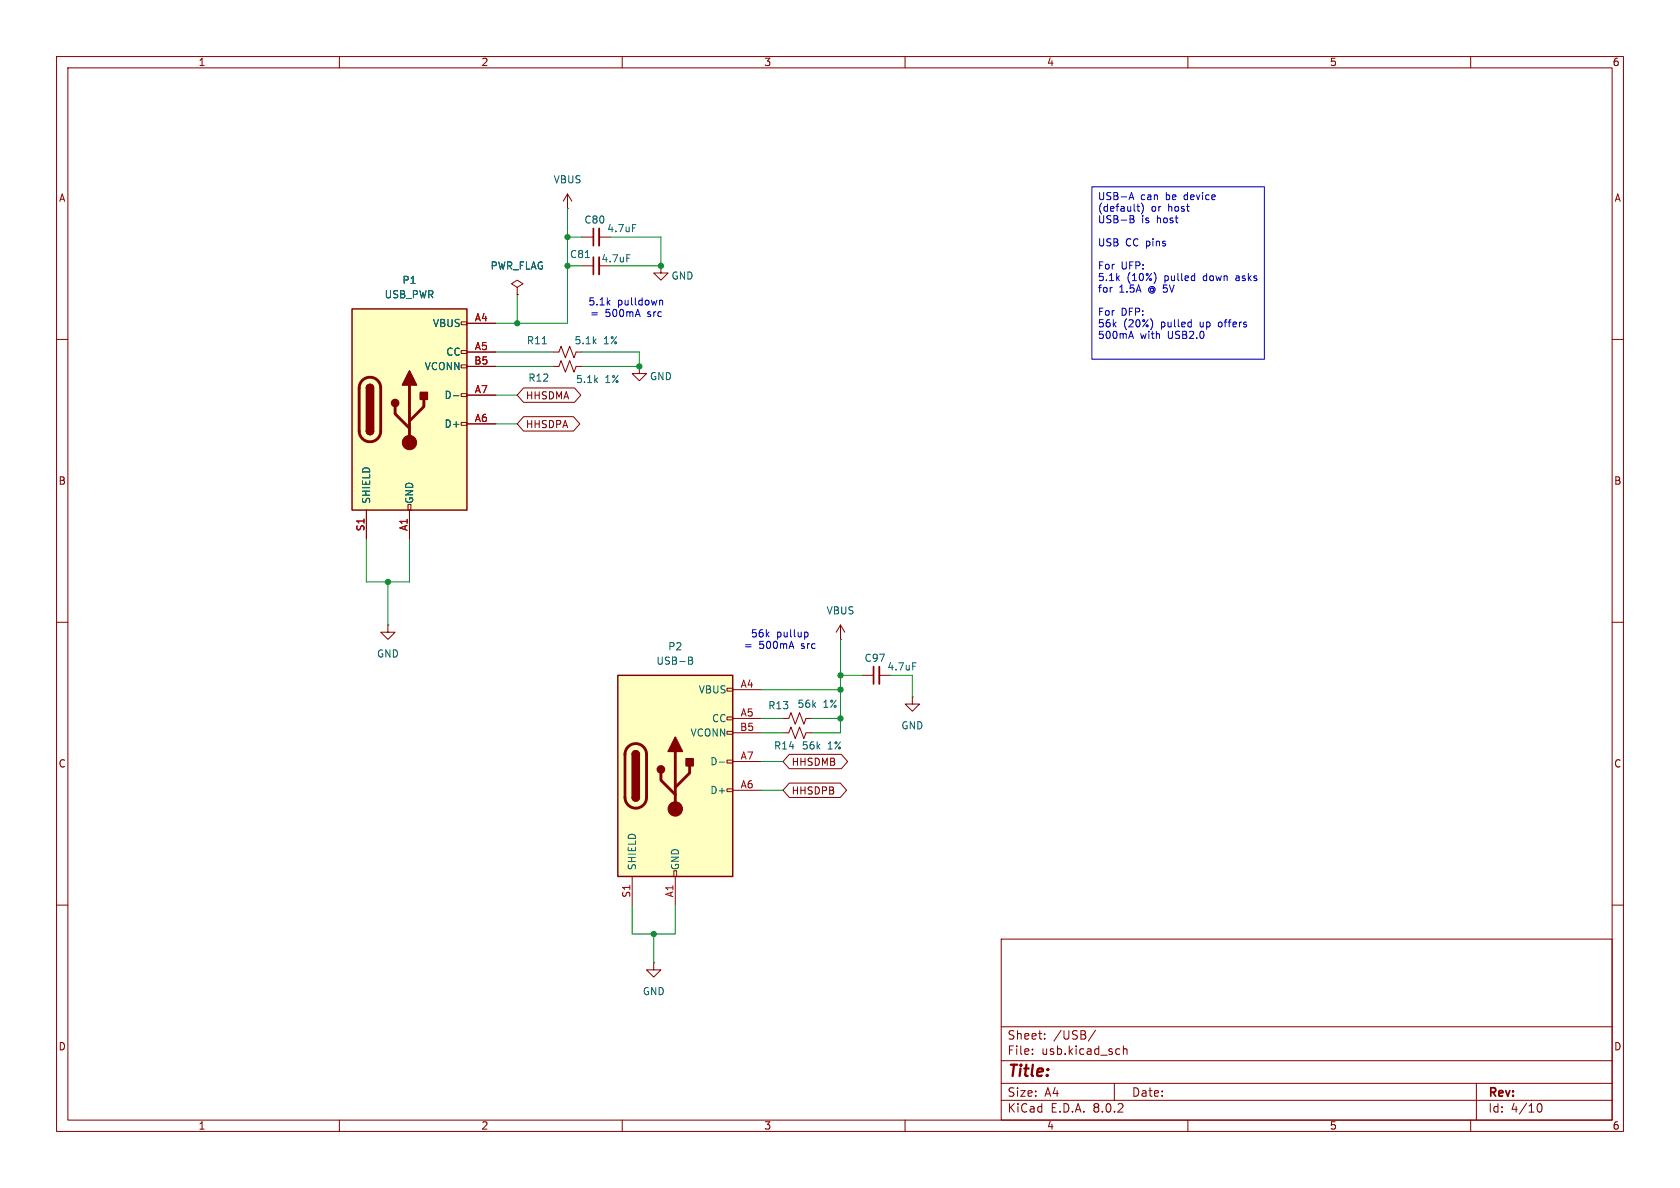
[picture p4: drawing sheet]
(kicad_sch
 (version 20231120)
 (generator "eeschema")
 (generator_version "8.0")
 (paper "A4")
 (lib_symbols
  (symbol "Connector:USB_C_Plug_USB2.0"
   (pin_names
    (offset 1.016)) (exclude_from_sim no) (in_bom yes) (on_board yes)
   (property "Reference" "P" (at -10.16 19.05 0) (effects (font (size 1.27 1.27)) (justify left)))
   (property "Value" "USB_C_Plug_USB2.0" (at 12.7 19.05 0) (effects (font (size 1.27 1.27)) (justify right)))
   (property "Footprint" "" (at 3.81 0 0) (effects (font (size 1.27 1.27)) (hide yes)))
   (property "Datasheet" "https://www.usb.org/sites/default/files/documents/usb_type-c.zip" (at 3.81 0 0) (effects (font (size 1.27 1.27)) (hide yes)))
   (property "Description" "USB 2.0-only Type-C Plug connector" (at 0 0 0) (effects (font (size 1.27 1.27)) (hide yes)))
   (symbol "USB_C_Plug_USB2.0_0_0"
    (rectangle (start -0.254 -17.78) (end 0.254 -16.764) (stroke (width 0) (type default)) (fill (type none)))
    (rectangle (start 10.16 -2.286) (end 9.144 -2.794) (stroke (width 0) (type default)) (fill (type none)))
    (rectangle (start 10.16 2.794) (end 9.144 2.286) (stroke (width 0) (type default)) (fill (type none)))
    (rectangle (start 10.16 7.874) (end 9.144 7.366) (stroke (width 0) (type default)) (fill (type none)))
    (rectangle (start 10.16 10.414) (end 9.144 9.906) (stroke (width 0) (type default)) (fill (type none)))
    (rectangle (start 10.16 15.494) (end 9.144 14.986) (stroke (width 0) (type default)) (fill (type none))))
   (symbol "USB_C_Plug_USB2.0_0_1"
    (rectangle (start -10.16 17.78) (end 10.16 -17.78) (stroke (width 0.254) (type default)) (fill (type background)))
    (arc (start -8.89 -3.81) (mid -6.985 -5.7067) (end -5.08 -3.81) (stroke (width 0.508) (type default)) (fill (type none)))
    (arc (start -7.62 -3.81) (mid -6.985 -4.4423) (end -6.35 -3.81) (stroke (width 0.254) (type default)) (fill (type none)))
    (arc (start -7.62 -3.81) (mid -6.985 -4.4423) (end -6.35 -3.81) (stroke (width 0.254) (type default)) (fill (type outline)))
    (rectangle (start -7.62 -3.81) (end -6.35 3.81) (stroke (width 0.254) (type default)) (fill (type outline)))
    (arc (start -6.35 3.81) (mid -6.985 4.4423) (end -7.62 3.81) (stroke (width 0.254) (type default)) (fill (type none)))
    (arc (start -6.35 3.81) (mid -6.985 4.4423) (end -7.62 3.81) (stroke (width 0.254) (type default)) (fill (type outline)))
    (arc (start -5.08 3.81) (mid -6.985 5.7067) (end -8.89 3.81) (stroke (width 0.508) (type default)) (fill (type none)))
    (circle (center -2.54 1.143) (radius 0.635) (stroke (width 0.254) (type default)) (fill (type outline)))
    (circle (center 0 -5.842) (radius 1.27) (stroke (width 0) (type default)) (fill (type outline)))
    (polyline (pts (xy -8.89 -3.81) (xy -8.89 3.81)) (stroke (width 0.508) (type default)) (fill (type none)))
    (polyline (pts (xy -5.08 3.81) (xy -5.08 -3.81)) (stroke (width 0.508) (type default)) (fill (type none)))
    (polyline (pts (xy 0 -5.842) (xy 0 4.318)) (stroke (width 0.508) (type default)) (fill (type none)))
    (polyline (pts (xy 0 -3.302) (xy -2.54 -0.762) (xy -2.54 0.508)) (stroke (width 0.508) (type default)) (fill (type none)))
    (polyline (pts (xy 0 -2.032) (xy 2.54 0.508) (xy 2.54 1.778)) (stroke (width 0.508) (type default)) (fill (type none)))
    (polyline (pts (xy -1.27 4.318) (xy 0 6.858) (xy 1.27 4.318) (xy -1.27 4.318)) (stroke (width 0.254) (type default)) (fill (type outline)))
    (rectangle (start 1.905 1.778) (end 3.175 3.048) (stroke (width 0.254) (type default)) (fill (type outline))))
   (symbol "USB_C_Plug_USB2.0_1_1"
    (pin passive line (at 0 -22.86 90) (length 5.08) (name "GND" (effects (font (size 1.27 1.27)))) (number "A1" (effects (font (size 1.27 1.27)))))
    (pin passive line (at 0 -22.86 90) (length 5.08) hide (name "GND" (effects (font (size 1.27 1.27)))) (number "A12" (effects (font (size 1.27 1.27)))))
    (pin passive line (at 15.24 15.24 180) (length 5.08) (name "VBUS" (effects (font (size 1.27 1.27)))) (number "A4" (effects (font (size 1.27 1.27)))))
    (pin bidirectional line (at 15.24 10.16 180) (length 5.08) (name "CC" (effects (font (size 1.27 1.27)))) (number "A5" (effects (font (size 1.27 1.27)))))
    (pin bidirectional line (at 15.24 -2.54 180) (length 5.08) (name "D+" (effects (font (size 1.27 1.27)))) (number "A6" (effects (font (size 1.27 1.27)))))
    (pin bidirectional line (at 15.24 2.54 180) (length 5.08) (name "D-" (effects (font (size 1.27 1.27)))) (number "A7" (effects (font (size 1.27 1.27)))))
    (pin passive line (at 15.24 15.24 180) (length 5.08) hide (name "VBUS" (effects (font (size 1.27 1.27)))) (number "A9" (effects (font (size 1.27 1.27)))))
    (pin passive line (at 0 -22.86 90) (length 5.08) hide (name "GND" (effects (font (size 1.27 1.27)))) (number "B1" (effects (font (size 1.27 1.27)))))
    (pin passive line (at 0 -22.86 90) (length 5.08) hide (name "GND" (effects (font (size 1.27 1.27)))) (number "B12" (effects (font (size 1.27 1.27)))))
    (pin passive line (at 15.24 15.24 180) (length 5.08) hide (name "VBUS" (effects (font (size 1.27 1.27)))) (number "B4" (effects (font (size 1.27 1.27)))))
    (pin bidirectional line (at 15.24 7.62 180) (length 5.08) (name "VCONN" (effects (font (size 1.27 1.27)))) (number "B5" (effects (font (size 1.27 1.27)))))
    (pin passive line (at 15.24 15.24 180) (length 5.08) hide (name "VBUS" (effects (font (size 1.27 1.27)))) (number "B9" (effects (font (size 1.27 1.27)))))
    (pin passive line (at -7.62 -22.86 90) (length 5.08) (name "SHIELD" (effects (font (size 1.27 1.27)))) (number "S1" (effects (font (size 1.27 1.27)))))))
  (symbol "Device:C_Small"
   (pin_numbers hide)
   (pin_names
    (offset 0.254) hide) (exclude_from_sim no) (in_bom yes) (on_board yes)
   (property "Reference" "C" (at 0.254 1.778 0) (effects (font (size 1.27 1.27)) (justify left)))
   (property "Value" "C_Small" (at 0.254 -2.032 0) (effects (font (size 1.27 1.27)) (justify left)))
   (property "Footprint" "" (at 0 0 0) (effects (font (size 1.27 1.27)) (hide yes)))
   (property "Datasheet" "~" (at 0 0 0) (effects (font (size 1.27 1.27)) (hide yes)))
   (property "Description" "Unpolarized capacitor, small symbol" (at 0 0 0) (effects (font (size 1.27 1.27)) (hide yes)))
   (symbol "C_Small_0_1"
    (polyline (pts (xy -1.524 -0.508) (xy 1.524 -0.508)) (stroke (width 0.3302) (type default)) (fill (type none)))
    (polyline (pts (xy -1.524 0.508) (xy 1.524 0.508)) (stroke (width 0.3048) (type default)) (fill (type none))))
   (symbol "C_Small_1_1"
    (pin passive line (at 0 2.54 270) (length 2.032) (name "~" (effects (font (size 1.27 1.27)))) (number "1" (effects (font (size 1.27 1.27)))))
    (pin passive line (at 0 -2.54 90) (length 2.032) (name "~" (effects (font (size 1.27 1.27)))) (number "2" (effects (font (size 1.27 1.27)))))))
  (symbol "Device:R_Small_US"
   (pin_numbers hide)
   (pin_names
    (offset 0.254) hide) (exclude_from_sim no) (in_bom yes) (on_board yes)
   (property "Reference" "R" (at 0.762 0.508 0) (effects (font (size 1.27 1.27)) (justify left)))
   (property "Value" "R_Small_US" (at 0.762 -1.016 0) (effects (font (size 1.27 1.27)) (justify left)))
   (property "Footprint" "" (at 0 0 0) (effects (font (size 1.27 1.27)) (hide yes)))
   (property "Datasheet" "~" (at 0 0 0) (effects (font (size 1.27 1.27)) (hide yes)))
   (property "Description" "Resistor, small US symbol" (at 0 0 0) (effects (font (size 1.27 1.27)) (hide yes)))
   (symbol "R_Small_US_1_1"
    (polyline (pts (xy 0 0) (xy 1.016 -0.381) (xy 0 -0.762) (xy -1.016 -1.143) (xy 0 -1.524)) (stroke (width 0) (type default)) (fill (type none)))
    (polyline (pts (xy 0 1.524) (xy 1.016 1.143) (xy 0 0.762) (xy -1.016 0.381) (xy 0 0)) (stroke (width 0) (type default)) (fill (type none)))
    (pin passive line (at 0 2.54 270) (length 1.016) (name "~" (effects (font (size 1.27 1.27)))) (number "1" (effects (font (size 1.27 1.27)))))
    (pin passive line (at 0 -2.54 90) (length 1.016) (name "~" (effects (font (size 1.27 1.27)))) (number "2" (effects (font (size 1.27 1.27)))))))
  (symbol "power:GND"
   (power)
   (pin_numbers hide)
   (pin_names
    (offset 0) hide) (exclude_from_sim no) (in_bom yes) (on_board yes)
   (property "Reference" "#PWR" (at 0 -6.35 0) (effects (font (size 1.27 1.27)) (hide yes)))
   (property "Value" "GND" (at 0 -3.81 0) (effects (font (size 1.27 1.27))))
   (property "Footprint" "" (at 0 0 0) (effects (font (size 1.27 1.27)) (hide yes)))
   (property "Datasheet" "" (at 0 0 0) (effects (font (size 1.27 1.27)) (hide yes)))
   (property "Description" "Power symbol creates a global label with name \"GND\" , ground" (at 0 0 0) (effects (font (size 1.27 1.27)) (hide yes)))
   (symbol "GND_0_1"
    (polyline (pts (xy 0 0) (xy 0 -1.27) (xy 1.27 -1.27) (xy 0 -2.54) (xy -1.27 -1.27) (xy 0 -1.27)) (stroke (width 0) (type default)) (fill (type none))))
   (symbol "GND_1_1"
    (pin power_in line (at 0 0 270) (length 0) (name "~" (effects (font (size 1.27 1.27)))) (number "1" (effects (font (size 1.27 1.27)))))))
  (symbol "power:PWR_FLAG"
   (power)
   (pin_numbers hide)
   (pin_names
    (offset 0) hide) (exclude_from_sim no) (in_bom yes) (on_board yes)
   (property "Reference" "#FLG" (at 0 1.905 0) (effects (font (size 1.27 1.27)) (hide yes)))
   (property "Value" "PWR_FLAG" (at 0 3.81 0) (effects (font (size 1.27 1.27))))
   (property "Footprint" "" (at 0 0 0) (effects (font (size 1.27 1.27)) (hide yes)))
   (property "Datasheet" "~" (at 0 0 0) (effects (font (size 1.27 1.27)) (hide yes)))
   (property "Description" "Special symbol for telling ERC where power comes from" (at 0 0 0) (effects (font (size 1.27 1.27)) (hide yes)))
   (symbol "PWR_FLAG_0_0"
    (pin power_out line (at 0 0 90) (length 0) (name "~" (effects (font (size 1.27 1.27)))) (number "1" (effects (font (size 1.27 1.27))))))
   (symbol "PWR_FLAG_0_1"
    (polyline (pts (xy 0 0) (xy 0 1.27) (xy -1.016 1.905) (xy 0 2.54) (xy 1.016 1.905) (xy 0 1.27)) (stroke (width 0) (type default)) (fill (type none)))))
  (symbol "power:VBUS"
   (power)
   (pin_numbers hide)
   (pin_names
    (offset 0) hide) (exclude_from_sim no) (in_bom yes) (on_board yes)
   (property "Reference" "#PWR" (at 0 -3.81 0) (effects (font (size 1.27 1.27)) (hide yes)))
   (property "Value" "VBUS" (at 0 3.556 0) (effects (font (size 1.27 1.27))))
   (property "Footprint" "" (at 0 0 0) (effects (font (size 1.27 1.27)) (hide yes)))
   (property "Datasheet" "" (at 0 0 0) (effects (font (size 1.27 1.27)) (hide yes)))
   (property "Description" "Power symbol creates a global label with name \"VBUS\"" (at 0 0 0) (effects (font (size 1.27 1.27)) (hide yes)))
   (symbol "VBUS_0_1"
    (polyline (pts (xy -0.762 1.27) (xy 0 2.54)) (stroke (width 0) (type default)) (fill (type none)))
    (polyline (pts (xy 0 0) (xy 0 2.54)) (stroke (width 0) (type default)) (fill (type none)))
    (polyline (pts (xy 0 2.54) (xy 0.762 1.27)) (stroke (width 0) (type default)) (fill (type none))))
   (symbol "VBUS_1_1"
    (pin power_in line (at 0 0 90) (length 0) (name "~" (effects (font (size 1.27 1.27)))) (number "1" (effects (font (size 1.27 1.27))))))))
 (junction
  (at 115.57 165.1)
  (diameter 0)
  (color 0 0 0 0))
 (junction
  (at 91.44 57.15)
  (diameter 0)
  (color 0 0 0 0))
 (junction
  (at 100.33 41.91)
  (diameter 0)
  (color 0 0 0 0))
 (junction
  (at 148.59 127)
  (diameter 0)
  (color 0 0 0 0))
 (junction
  (at 113.03 64.77)
  (diameter 0)
  (color 0 0 0 0))
 (junction
  (at 100.33 46.99)
  (diameter 0)
  (color 0 0 0 0))
 (junction
  (at 68.58 102.87)
  (diameter 0)
  (color 0 0 0 0))
 (junction
  (at 148.59 119.38)
  (diameter 0)
  (color 0 0 0 0))
 (junction
  (at 116.84 46.99)
  (diameter 0)
  (color 0 0 0 0))
 (junction
  (at 148.59 121.92)
  (diameter 0)
  (color 0 0 0 0))
 (wire
  (pts (xy 87.63 64.77) (xy 97.79 64.77))
  (stroke (width 0) (type default)))
 (wire
  (pts (xy 143.51 129.54) (xy 148.59 129.54))
  (stroke (width 0) (type default)))
 (wire
  (pts (xy 143.51 127) (xy 148.59 127))
  (stroke (width 0) (type default)))
 (wire
  (pts (xy 148.59 119.38) (xy 152.4 119.38))
  (stroke (width 0) (type default)))
 (wire
  (pts (xy 161.29 119.38) (xy 161.29 123.19))
  (stroke (width 0) (type default)))
 (wire
  (pts (xy 100.33 41.91) (xy 100.33 36.83))
  (stroke (width 0) (type default)))
 (wire
  (pts (xy 102.87 62.23) (xy 113.03 62.23))
  (stroke (width 0) (type default)))
 (wire
  (pts (xy 102.87 64.77) (xy 113.03 64.77))
  (stroke (width 0) (type default)))
 (wire
  (pts (xy 87.63 62.23) (xy 97.79 62.23))
  (stroke (width 0) (type default)))
 (wire
  (pts (xy 91.44 57.15) (xy 100.33 57.15))
  (stroke (width 0) (type default)))
 (wire
  (pts (xy 111.76 165.1) (xy 115.57 165.1))
  (stroke (width 0) (type default)))
 (wire
  (pts (xy 64.77 102.87) (xy 68.58 102.87))
  (stroke (width 0) (type default)))
 (wire
  (pts (xy 148.59 129.54) (xy 148.59 127))
  (stroke (width 0) (type default)))
 (wire
  (pts (xy 68.58 102.87) (xy 68.58 110.49))
  (stroke (width 0) (type default)))
 (wire
  (pts (xy 87.63 57.15) (xy 91.44 57.15))
  (stroke (width 0) (type default)))
 (wire
  (pts (xy 64.77 95.25) (xy 64.77 102.87))
  (stroke (width 0) (type default)))
 (wire
  (pts (xy 113.03 62.23) (xy 113.03 64.77))
  (stroke (width 0) (type default)))
 (wire
  (pts (xy 107.95 46.99) (xy 116.84 46.99))
  (stroke (width 0) (type default)))
 (wire
  (pts (xy 148.59 127) (xy 148.59 121.92))
  (stroke (width 0) (type default)))
 (wire
  (pts (xy 100.33 57.15) (xy 100.33 46.99))
  (stroke (width 0) (type default)))
 (wire
  (pts (xy 115.57 165.1) (xy 119.38 165.1))
  (stroke (width 0) (type default)))
 (wire
  (pts (xy 148.59 113.03) (xy 148.59 119.38))
  (stroke (width 0) (type default)))
 (wire
  (pts (xy 157.48 119.38) (xy 161.29 119.38))
  (stroke (width 0) (type default)))
 (wire
  (pts (xy 119.38 165.1) (xy 119.38 160.02))
  (stroke (width 0) (type default)))
 (wire
  (pts (xy 148.59 121.92) (xy 134.62 121.92))
  (stroke (width 0) (type default)))
 (wire
  (pts (xy 72.39 95.25) (xy 72.39 102.87))
  (stroke (width 0) (type default)))
 (wire
  (pts (xy 134.62 134.62) (xy 138.43 134.62))
  (stroke (width 0) (type default)))
 (wire
  (pts (xy 134.62 127) (xy 138.43 127))
  (stroke (width 0) (type default)))
 (wire
  (pts (xy 107.95 41.91) (xy 116.84 41.91))
  (stroke (width 0) (type default)))
 (wire
  (pts (xy 115.57 165.1) (xy 115.57 170.18))
  (stroke (width 0) (type default)))
 (wire
  (pts (xy 68.58 102.87) (xy 72.39 102.87))
  (stroke (width 0) (type default)))
 (wire
  (pts (xy 87.63 69.85) (xy 91.44 69.85))
  (stroke (width 0) (type default)))
 (wire
  (pts (xy 134.62 129.54) (xy 138.43 129.54))
  (stroke (width 0) (type default)))
 (wire
  (pts (xy 148.59 119.38) (xy 148.59 121.92))
  (stroke (width 0) (type default)))
 (wire
  (pts (xy 100.33 41.91) (xy 102.87 41.91))
  (stroke (width 0) (type default)))
 (wire
  (pts (xy 116.84 41.91) (xy 116.84 46.99))
  (stroke (width 0) (type default)))
 (wire
  (pts (xy 91.44 52.07) (xy 91.44 57.15))
  (stroke (width 0) (type default)))
 (wire
  (pts (xy 134.62 139.7) (xy 138.43 139.7))
  (stroke (width 0) (type default)))
 (wire
  (pts (xy 87.63 74.93) (xy 91.44 74.93))
  (stroke (width 0) (type default)))
 (wire
  (pts (xy 100.33 46.99) (xy 100.33 41.91))
  (stroke (width 0) (type default)))
 (wire
  (pts (xy 111.76 160.02) (xy 111.76 165.1))
  (stroke (width 0) (type default)))
 (wire
  (pts (xy 100.33 46.99) (xy 102.87 46.99))
  (stroke (width 0) (type default)))
 (text_box "USB-A can be device (default) or host\nUSB-B is host\n\nUSB CC pins\n\nFor UFP:\n5.1k (10%) pulled down asks for 1.5A @ 5V\n\nFor DFP:\n56k (20%) pulled up offers 500mA with USB2.0"
  (exclude_from_sim no)
  (at 193.04 33.02 0)
  (size 30.48 30.48)
  (stroke (width 0) (type default))
  (fill (type none))
  (effects (font (size 1.27 1.27)) (justify left top)))
 (text "56k pullup\n= 500mA src"
  (exclude_from_sim no)
  (at 137.922 113.284 0)
  (effects (font (size 1.27 1.27))))
 (text "5.1k pulldown\n= 500mA src"
  (exclude_from_sim no)
  (at 110.744 54.61 0)
  (effects (font (size 1.27 1.27))))
 (global_label "HHSDPB"
  (shape bidirectional)
  (at 138.43 139.7 0)
  (effects (font (size 1.27 1.27)) (justify left))
  (property "Intersheetrefs" "${INTERSHEET_REFS}" (at 138.43 139.7 0) (effects (font (size 1.27 1.27)) (hide yes))))
 (global_label "HHSDMB"
  (shape bidirectional)
  (at 138.43 134.62 0)
  (effects (font (size 1.27 1.27)) (justify left))
  (property "Intersheetrefs" "${INTERSHEET_REFS}" (at 138.43 134.62 0) (effects (font (size 1.27 1.27)) (hide yes))))
 (global_label "HHSDPA"
  (shape bidirectional)
  (at 91.44 74.93 0)
  (effects (font (size 1.27 1.27)) (justify left))
  (property "Intersheetrefs" "${INTERSHEET_REFS}" (at 91.44 74.93 0) (effects (font (size 1.27 1.27)) (hide yes))))
 (global_label "HHSDMA"
  (shape bidirectional)
  (at 91.44 69.85 0)
  (effects (font (size 1.27 1.27)) (justify left))
  (property "Intersheetrefs" "${INTERSHEET_REFS}" (at 91.44 69.85 0) (effects (font (size 1.27 1.27)) (hide yes))))
 (symbol
  (lib_id "Connector:USB_C_Plug_USB2.0")
  (at 72.39 72.39 0)
  (unit 1)
  (exclude_from_sim no)
  (in_bom yes)
  (on_board yes)
  (dnp no)
  (fields_autoplaced yes)
  (property "Reference" "P1" (at 72.39 49.53 0) (effects (font (size 1.27 1.27))))
  (property "Value" "USB_PWR" (at 72.39 52.07 0) (effects (font (size 1.27 1.27))))
  (property "Footprint" "Connector_USB:USB_C_Receptacle_GCT_USB4105-xx-A_16P_TopMnt_Horizontal" (at 76.2 72.39 0) (effects (font (size 1.27 1.27)) (hide yes)))
  (property "Datasheet" "https://www.usb.org/sites/default/files/documents/usb_type-c.zip" (at 76.2 72.39 0) (effects (font (size 1.27 1.27)) (hide yes)))
  (property "Description" "USB 2.0-only Type-C Plug connector" (at 72.39 72.39 0) (effects (font (size 1.27 1.27)) (hide yes)))
  (pin "A12")
  (pin "A4")
  (pin "A5")
  (pin "A6")
  (pin "A7")
  (pin "A9")
  (pin "B1")
  (pin "B12")
  (pin "B4")
  (pin "B5")
  (pin "B9")
  (pin "S1")
  (pin "A1"))
 (symbol
  (lib_id "power:GND")
  (at 115.57 170.18 0)
  (unit 1)
  (exclude_from_sim no)
  (in_bom yes)
  (on_board yes)
  (dnp no)
  (fields_autoplaced yes)
  (property "Reference" "#PWR04" (at 115.57 176.53 0) (effects (font (size 1.27 1.27)) (hide yes)))
  (property "Value" "GND" (at 115.57 175.26 0) (effects (font (size 1.27 1.27))))
  (property "Footprint" "" (at 115.57 170.18 0) (effects (font (size 1.27 1.27)) (hide yes)))
  (property "Datasheet" "" (at 115.57 170.18 0) (effects (font (size 1.27 1.27)) (hide yes)))
  (property "Description" "Power symbol creates a global label with name \"GND\" , ground" (at 115.57 170.18 0) (effects (font (size 1.27 1.27)) (hide yes)))
  (pin "1"))
 (symbol
  (lib_id "Device:R_Small_US")
  (at 100.33 62.23 270)
  (unit 1)
  (exclude_from_sim no)
  (in_bom yes)
  (on_board yes)
  (dnp no)
  (property "Reference" "R11" (at 94.996 60.198 90) (effects (font (size 1.27 1.27))))
  (property "Value" "5.1k 1%" (at 105.41 60.198 90) (effects (font (size 1.27 1.27))))
  (property "Footprint" "Resistor_SMD:R_0603_1608Metric" (at 100.33 62.23 0) (effects (font (size 1.27 1.27)) (hide yes)))
  (property "Datasheet" "" (at 100.33 62.23 0) (effects (font (size 1.27 1.27)) (hide yes)))
  (property "Description" "" (at 100.33 62.23 0) (effects (font (size 1.27 1.27)) (hide yes)))
  (pin "2")
  (pin "1"))
 (symbol
  (lib_id "Device:R_Small_US")
  (at 100.33 64.77 270)
  (unit 1)
  (exclude_from_sim no)
  (in_bom yes)
  (on_board yes)
  (dnp no)
  (property "Reference" "R12" (at 95.25 66.802 90) (effects (font (size 1.27 1.27))))
  (property "Value" "5.1k 1%" (at 105.664 67.056 90) (effects (font (size 1.27 1.27))))
  (property "Footprint" "Resistor_SMD:R_0603_1608Metric" (at 100.33 64.77 0) (effects (font (size 1.27 1.27)) (hide yes)))
  (property "Datasheet" "" (at 100.33 64.77 0) (effects (font (size 1.27 1.27)) (hide yes)))
  (property "Description" "" (at 100.33 64.77 0) (effects (font (size 1.27 1.27)) (hide yes)))
  (pin "2")
  (pin "1"))
 (symbol
  (lib_id "Connector:USB_C_Plug_USB2.0")
  (at 119.38 137.16 0)
  (unit 1)
  (exclude_from_sim no)
  (in_bom yes)
  (on_board yes)
  (dnp no)
  (fields_autoplaced yes)
  (property "Reference" "P2" (at 119.38 114.3 0) (effects (font (size 1.27 1.27))))
  (property "Value" "USB-B" (at 119.38 116.84 0) (effects (font (size 1.27 1.27))))
  (property "Footprint" "Connector_USB:USB_C_Receptacle_GCT_USB4105-xx-A_16P_TopMnt_Horizontal" (at 123.19 137.16 0) (effects (font (size 1.27 1.27)) (hide yes)))
  (property "Datasheet" "https://www.usb.org/sites/default/files/documents/usb_type-c.zip" (at 123.19 137.16 0) (effects (font (size 1.27 1.27)) (hide yes)))
  (property "Description" "USB 2.0-only Type-C Plug connector" (at 119.38 137.16 0) (effects (font (size 1.27 1.27)) (hide yes)))
  (pin "A12")
  (pin "A4")
  (pin "A5")
  (pin "A6")
  (pin "A7")
  (pin "A9")
  (pin "B1")
  (pin "B12")
  (pin "B4")
  (pin "B5")
  (pin "B9")
  (pin "S1")
  (pin "A1"))
 (symbol
  (lib_id "power:GND")
  (at 116.84 46.99 0)
  (unit 1)
  (exclude_from_sim no)
  (in_bom yes)
  (on_board yes)
  (dnp no)
  (property "Reference" "#PWR067" (at 116.84 53.34 0) (effects (font (size 1.27 1.27)) (hide yes)))
  (property "Value" "GND" (at 120.65 48.768 0) (effects (font (size 1.27 1.27))))
  (property "Footprint" "" (at 116.84 46.99 0) (effects (font (size 1.27 1.27)) (hide yes)))
  (property "Datasheet" "" (at 116.84 46.99 0) (effects (font (size 1.27 1.27)) (hide yes)))
  (property "Description" "Power symbol creates a global label with name \"GND\" , ground" (at 116.84 46.99 0) (effects (font (size 1.27 1.27)) (hide yes)))
  (pin "1"))
 (symbol
  (lib_id "Device:C_Small")
  (at 105.41 41.91 90)
  (unit 1)
  (exclude_from_sim no)
  (in_bom yes)
  (on_board yes)
  (dnp no)
  (property "Reference" "C80" (at 105.156 38.862 90) (effects (font (size 1.27 1.27))))
  (property "Value" "4.7uF" (at 109.982 40.386 90) (effects (font (size 1.27 1.27))))
  (property "Footprint" "Capacitor_SMD:C_0603_1608Metric" (at 105.41 41.91 0) (effects (font (size 1.27 1.27)) (hide yes)))
  (property "Datasheet" "~" (at 105.41 41.91 0) (effects (font (size 1.27 1.27)) (hide yes)))
  (property "Description" "Unpolarized capacitor, small symbol" (at 105.41 41.91 0) (effects (font (size 1.27 1.27)) (hide yes)))
  (pin "1")
  (pin "2"))
 (symbol
  (lib_id "power:VBUS")
  (at 100.33 36.83 0)
  (unit 1)
  (exclude_from_sim no)
  (in_bom yes)
  (on_board yes)
  (dnp no)
  (fields_autoplaced yes)
  (property "Reference" "#PWR01" (at 100.33 40.64 0) (effects (font (size 1.27 1.27)) (hide yes)))
  (property "Value" "VBUS" (at 100.33 31.75 0) (effects (font (size 1.27 1.27))))
  (property "Footprint" "" (at 100.33 36.83 0) (effects (font (size 1.27 1.27)) (hide yes)))
  (property "Datasheet" "" (at 100.33 36.83 0) (effects (font (size 1.27 1.27)) (hide yes)))
  (property "Description" "Power symbol creates a global label with name \"VBUS\"" (at 100.33 36.83 0) (effects (font (size 1.27 1.27)) (hide yes)))
  (pin "1"))
 (symbol
  (lib_id "power:GND")
  (at 68.58 110.49 0)
  (unit 1)
  (exclude_from_sim no)
  (in_bom yes)
  (on_board yes)
  (dnp no)
  (fields_autoplaced yes)
  (property "Reference" "#PWR03" (at 68.58 116.84 0) (effects (font (size 1.27 1.27)) (hide yes)))
  (property "Value" "GND" (at 68.58 115.57 0) (effects (font (size 1.27 1.27))))
  (property "Footprint" "" (at 68.58 110.49 0) (effects (font (size 1.27 1.27)) (hide yes)))
  (property "Datasheet" "" (at 68.58 110.49 0) (effects (font (size 1.27 1.27)) (hide yes)))
  (property "Description" "Power symbol creates a global label with name \"GND\" , ground" (at 68.58 110.49 0) (effects (font (size 1.27 1.27)) (hide yes)))
  (pin "1"))
 (symbol
  (lib_id "power:GND")
  (at 161.29 123.19 0)
  (unit 1)
  (exclude_from_sim no)
  (in_bom yes)
  (on_board yes)
  (dnp no)
  (fields_autoplaced yes)
  (property "Reference" "#PWR0136" (at 161.29 129.54 0) (effects (font (size 1.27 1.27)) (hide yes)))
  (property "Value" "GND" (at 161.29 128.27 0) (effects (font (size 1.27 1.27))))
  (property "Footprint" "" (at 161.29 123.19 0) (effects (font (size 1.27 1.27)) (hide yes)))
  (property "Datasheet" "" (at 161.29 123.19 0) (effects (font (size 1.27 1.27)) (hide yes)))
  (property "Description" "Power symbol creates a global label with name \"GND\" , ground" (at 161.29 123.19 0) (effects (font (size 1.27 1.27)) (hide yes)))
  (pin "1"))
 (symbol
  (lib_id "Device:R_Small_US")
  (at 140.97 127 270)
  (unit 1)
  (exclude_from_sim no)
  (in_bom yes)
  (on_board yes)
  (dnp no)
  (property "Reference" "R13" (at 137.668 124.714 90) (effects (font (size 1.27 1.27))))
  (property "Value" "56k 1%" (at 144.526 124.46 90) (effects (font (size 1.27 1.27))))
  (property "Footprint" "Resistor_SMD:R_0603_1608Metric" (at 140.97 127 0) (effects (font (size 1.27 1.27)) (hide yes)))
  (property "Datasheet" "" (at 140.97 127 0) (effects (font (size 1.27 1.27)) (hide yes)))
  (property "Description" "" (at 140.97 127 0) (effects (font (size 1.27 1.27)) (hide yes)))
  (pin "2")
  (pin "1"))
 (symbol
  (lib_id "Device:R_Small_US")
  (at 140.97 129.54 270)
  (unit 1)
  (exclude_from_sim no)
  (in_bom yes)
  (on_board yes)
  (dnp no)
  (property "Reference" "R14" (at 138.684 131.826 90) (effects (font (size 1.27 1.27))))
  (property "Value" "56k 1%" (at 145.288 131.826 90) (effects (font (size 1.27 1.27))))
  (property "Footprint" "Resistor_SMD:R_0603_1608Metric" (at 140.97 129.54 0) (effects (font (size 1.27 1.27)) (hide yes)))
  (property "Datasheet" "" (at 140.97 129.54 0) (effects (font (size 1.27 1.27)) (hide yes)))
  (property "Description" "" (at 140.97 129.54 0) (effects (font (size 1.27 1.27)) (hide yes)))
  (pin "2")
  (pin "1"))
 (symbol
  (lib_id "Device:C_Small")
  (at 105.41 46.99 90)
  (unit 1)
  (exclude_from_sim no)
  (in_bom yes)
  (on_board yes)
  (dnp no)
  (property "Reference" "C81" (at 102.616 44.958 90) (effects (font (size 1.27 1.27))))
  (property "Value" "4.7uF" (at 108.966 45.72 90) (effects (font (size 1.27 1.27))))
  (property "Footprint" "Capacitor_SMD:C_0603_1608Metric" (at 105.41 46.99 0) (effects (font (size 1.27 1.27)) (hide yes)))
  (property "Datasheet" "~" (at 105.41 46.99 0) (effects (font (size 1.27 1.27)) (hide yes)))
  (property "Description" "Unpolarized capacitor, small symbol" (at 105.41 46.99 0) (effects (font (size 1.27 1.27)) (hide yes)))
  (pin "1")
  (pin "2"))
 (symbol
  (lib_id "power:VBUS")
  (at 148.59 113.03 0)
  (unit 1)
  (exclude_from_sim no)
  (in_bom yes)
  (on_board yes)
  (dnp no)
  (fields_autoplaced yes)
  (property "Reference" "#PWR02" (at 148.59 116.84 0) (effects (font (size 1.27 1.27)) (hide yes)))
  (property "Value" "VBUS" (at 148.59 107.95 0) (effects (font (size 1.27 1.27))))
  (property "Footprint" "" (at 148.59 113.03 0) (effects (font (size 1.27 1.27)) (hide yes)))
  (property "Datasheet" "" (at 148.59 113.03 0) (effects (font (size 1.27 1.27)) (hide yes)))
  (property "Description" "Power symbol creates a global label with name \"VBUS\"" (at 148.59 113.03 0) (effects (font (size 1.27 1.27)) (hide yes)))
  (pin "1"))
 (symbol
  (lib_id "power:PWR_FLAG")
  (at 91.44 52.07 0)
  (unit 1)
  (exclude_from_sim no)
  (in_bom yes)
  (on_board yes)
  (dnp no)
  (fields_autoplaced yes)
  (property "Reference" "#FLG01" (at 91.44 50.165 0) (effects (font (size 1.27 1.27)) (hide yes)))
  (property "Value" "PWR_FLAG" (at 91.44 46.99 0) (effects (font (size 1.27 1.27))))
  (property "Footprint" "" (at 91.44 52.07 0) (effects (font (size 1.27 1.27)) (hide yes)))
  (property "Datasheet" "~" (at 91.44 52.07 0) (effects (font (size 1.27 1.27)) (hide yes)))
  (property "Description" "Special symbol for telling ERC where power comes from" (at 91.44 52.07 0) (effects (font (size 1.27 1.27)) (hide yes)))
  (pin "1"))
 (symbol
  (lib_id "power:GND")
  (at 113.03 64.77 0)
  (unit 1)
  (exclude_from_sim no)
  (in_bom yes)
  (on_board yes)
  (dnp no)
  (property "Reference" "#PWR078" (at 113.03 71.12 0) (effects (font (size 1.27 1.27)) (hide yes)))
  (property "Value" "GND" (at 116.84 66.548 0) (effects (font (size 1.27 1.27))))
  (property "Footprint" "" (at 113.03 64.77 0) (effects (font (size 1.27 1.27)) (hide yes)))
  (property "Datasheet" "" (at 113.03 64.77 0) (effects (font (size 1.27 1.27)) (hide yes)))
  (property "Description" "Power symbol creates a global label with name \"GND\" , ground" (at 113.03 64.77 0) (effects (font (size 1.27 1.27)) (hide yes)))
  (pin "1"))
 (symbol
  (lib_id "Device:C_Small")
  (at 154.94 119.38 90)
  (unit 1)
  (exclude_from_sim no)
  (in_bom yes)
  (on_board yes)
  (dnp no)
  (property "Reference" "C97" (at 154.686 116.332 90) (effects (font (size 1.27 1.27))))
  (property "Value" "4.7uF" (at 159.512 117.856 90) (effects (font (size 1.27 1.27))))
  (property "Footprint" "Capacitor_SMD:C_0603_1608Metric" (at 154.94 119.38 0) (effects (font (size 1.27 1.27)) (hide yes)))
  (property "Datasheet" "~" (at 154.94 119.38 0) (effects (font (size 1.27 1.27)) (hide yes)))
  (property "Description" "Unpolarized capacitor, small symbol" (at 154.94 119.38 0) (effects (font (size 1.27 1.27)) (hide yes)))
  (pin "1")
  (pin "2")))
